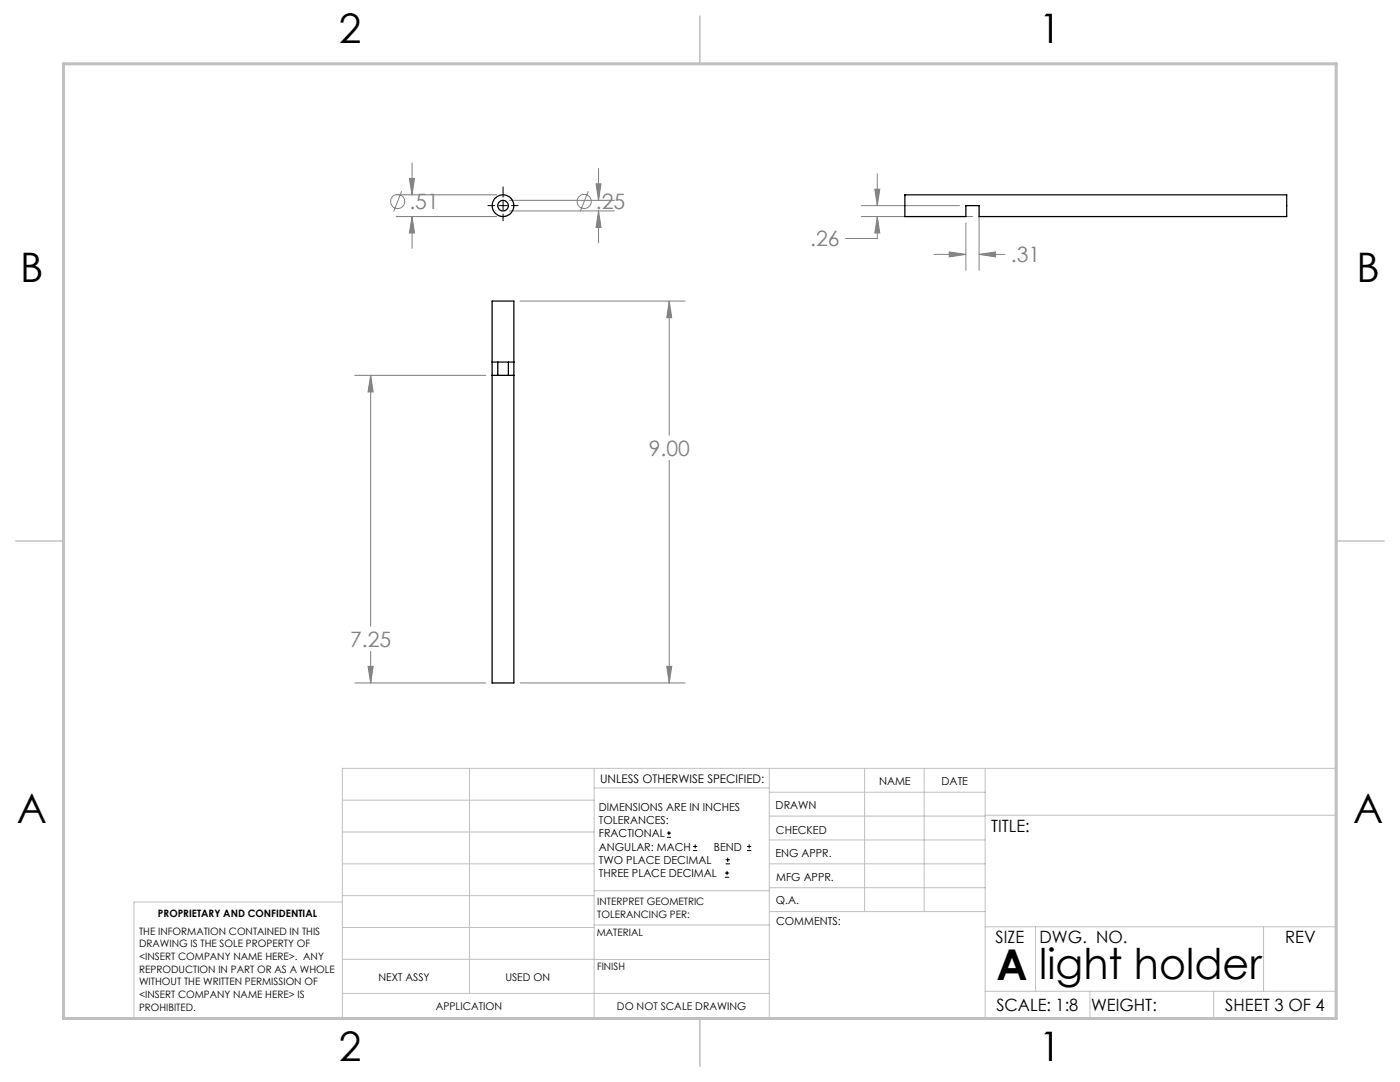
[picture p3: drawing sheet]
<svg xmlns="http://www.w3.org/2000/svg" width="279mm" height="216mm" viewBox="0 0 279 216" stroke-linecap="round" stroke-linejoin="round" font-family="sans-serif">
<g fill="none" stroke="#808080" stroke-width=".2">
<path d="M79.1 38.9h20M80.2 38.2l-1.6 4M81.7 35.6h1l-.5 3.3zM82.2 32.5v6.4M101.7 40h20.9M117.4 38.2l-1.6 4M119 36.7h.9l-.4 3.3zM119.5 33.6v6.4M174.6 37.7h1l-.5 3.3zM175.1 34.7v6.3M79.1 43.2h20M82.2 43.2l.5 3.3h-1z"/>
<path d="M82.2 43.2v6.4M101.7 42.1h20.9M119.5 42.1l.4 3.3h-.9zM119.5 42.1v6.3M171.9 43.2h22.2M171.9 41h19.6M175.1 43.2l.5 3.3h-1zM175.1 43.2v4.4h-6.4M186.4 50.8h6.4M189.4 50.3l3.4 .5-3.4 .5zM192.8 44.5v9.4M195.4 50.8l3.3-.5v1z"/>
<path d="M195.4 43.4v10.5M195.4 50.8h5.2M70.8 74.9h26.1M74 74.9l.5 3.3h-1.1zM74 74.9v50.1M103.8 60.1h32.9M133.6 60.1l.5 3.3h-1zM133.6 60.1v26.8M133.6 91.9v44.4M70.8 136.3h26.1M73.4 133h1.1l-.5 3.3zM74 130v6.3"/>
<path d="M103.8 136.3h32.9M133.1 133h1l-.5 3.3z"/>
<circle cx="79.4" cy="40.2" r="1.42"/>
<circle cx="116.6" cy="40.2" r="1.42"/>
</g>
<g fill="none" stroke="#000" stroke-width=".2">
<path d="M100.4 37.3v2M97.4 41h1.3M99.6 41h1.6M100.4 40.2v1.7M100.4 42.7v1.4M102.1 41h1.3M133.1 167.1h.8M133.1 166.2h.8M133.5 165.8v.9M138.3 169.7h.8M138.3 168.9h.8M138.7 168.5v.8"/>
<path d="M144.7 175h.8M144.7 174.2h.8M144.8 172.4h.9M144.8 171.6h.9M145.1 173.8v.8M145.2 171.1v.9M149.1 169.7h.8M149.1 168.9h.8M149.5 168.5v.8"/>
</g>
<g fill="none" stroke="#c0c0c0" stroke-width=".2">
<path d="M68.3 159.7h50.3M93.7 153.3v44.9M118.6 153.3v49.9M118.6 157.2h34.9M153.5 153.3v49.9M153.5 158.1h43.1M172.5 153.3v28.6M184.4 153.3v28.6M196.6 153.3v49.9M68.3 180h-41.6v23.2h240v-49.9h-198.4v49.9M68.3 178.7h50.3M68.3 172.4h50.3"/>
<path d="M68.3 166h50.3M118.6 177.7h35M153.5 167.6h43.1M153.5 162.8h43.1M153.5 172.4h43.1M153.5 177.1h43.1M196.6 162.7h70.1M68.3 198.2h85.2M68.3 191.4l85.2 .1M68.3 185.1h50.3M118.6 184.6h35M153.6 181.9h43"/>
<path d="M196.6 197.8h70.1M196.6 184.9h70.1M206.7 184.9v12.9M217.5 197.8v5.4M242.2 197.8v5.4M252.2 184.9v12.9"/>
</g>
<path d="M139.7 3.2v9.5M3.1 107.9h9.6M266.7 107.9h9.5M139.7 203.2v9.6" fill="none" stroke="#c0c0c0" stroke-width=".3"/>
<path d="M12.7 12.7h254v190.5h-254z" fill="none" stroke="#c0c0c0" stroke-width=".6"/>
<path d="M119 36.7h.9l-.4 3.3zM119.5 42.1l.4 3.3h-.9zM81.7 35.6h1l-.5 3.3zM82.2 43.2l.5 3.3h-1zM133.6 60.1l.5 3.3h-1zM133.1 133h1l-.5 3.3zM74 74.9l.5 3.3h-1.1zM73.4 133h1.1l-.5 3.3zM174.6 37.7h1l-.5 3.3zM175.1 43.2l.5 3.3h-1zM189.4 50.3l3.4 .5-3.4 .5zM195.4 50.8l3.3-.5v1z" fill="#808080"/>
<g fill="none" stroke="#000" stroke-width=".25">
<path d="M180.6 38.9h76.2v4.3h-61.4v-2.2h-2.6v2.2h-12.2zM98.2 60.1h4.4v76.2h-4.4zM98.2 72.2h4.4M98.2 74.9h4.4M99.3 72.2v2.7M101.5 72.2v2.7"/>
<circle cx="100.4" cy="41" r="1.07"/>
<circle cx="100.4" cy="41" r="2.16"/>
</g>
<g font-size="8.5">
<text x="198.9" y="195.5">A</text>
<text x="207.4" y="195.4">light holder</text>
</g>
<g font-size="8.1">
<text x="67.6" y="8.5">2</text>
<text x="207.3" y="8.5">1</text>
<text x="4" y="56.2">B</text>
<text x="270.7" y="56.2">B</text>
<text x="3.3" y="164.1">A</text>
<text x="270" y="164.1">A</text>
<text x="67.6" y="211.7">2</text>
<text x="207.3" y="211.7">1</text>
</g>
<g font-size="4.2" fill="#808080">
<text x="81.7" y="41.7">.51</text>
<text x="118.9" y="41.7">.25</text>
<text x="161.7" y="49.2">.26</text>
<text x="201.7" y="52.3">.31</text>
<text x="129.5" y="90.9">9.00</text>
<text x="69.9" y="129.1">7.25</text>
</g>
<g font-size="3.4">
<text x="197.8" y="166">TITLE:</text>
<text x="198.7" y="188.1">SIZE</text>
<text x="207.5" y="188.1">DWG. NO.</text>
<text x="256.5" y="188.2">REV</text>
<text x="198.8" y="201.7">SCALE: 1:8</text>
<text x="217.7" y="201.8">WEIGHT:</text>
<text x="244.5" y="201.7">SHEET 3 OF 4</text>
</g>
<text font-size="2.4" x="119.8" y="156.2">UNLESS OTHERWISE SPECIFIED:</text>
<g font-size="2.2">
<text x="119.5" y="161.8">DIMENSIONS ARE IN INCHES</text>
<text x="154.8" y="161.4">DRAWN</text>
<text x="175.4" y="156.6">NAME</text>
<text x="187.9" y="156.7">DATE</text>
<text x="119.5" y="164.4">TOLERANCES:</text>
<text x="119.5" y="167.1">FRACTIONAL</text>
<text x="154.9" y="166.3">CHECKED</text>
<text x="119.5" y="169.7">ANGULAR: MACH</text>
<text x="119.5" y="172.4">TWO PLACE DECIMAL</text>
<text x="142.5" y="169.7">BEND</text>
<text x="154.8" y="171">ENG APPR.</text>
<text x="119.5" y="175">THREE PLACE DECIMAL</text>
<text x="154.9" y="175.7">MFG APPR.</text>
<text x="154.9" y="180.4">Q.A.</text>
<text x="154.9" y="184.6">COMMENTS:</text>
</g>
<g font-size="2.1">
<text x="75.5" y="195.7">NEXT ASSY</text>
<text x="100.9" y="195.7">USED ON</text>
<text x="86.9" y="201.5">APPLICATION</text>
<text x="123.1" y="201.6">DO NOT SCALE DRAWING</text>
</g>
<g font-size="2">
<text x="31.5" y="182.9">PROPRIETARY AND CONFIDENTIAL</text>
<text x="119.2" y="180.6">INTERPRET GEOMETRIC</text>
<text x="119.2" y="183.1">TOLERANCING PER:</text>
<text x="27.8" y="186.5">THE INFORMATION CONTAINED IN THIS</text>
<text x="27.8" y="189">DRAWING IS THE SOLE PROPERTY OF</text>
<text x="27.8" y="191.6">&lt;INSERT COMPANY NAME HERE&gt;. ANY</text>
<text x="119.1" y="186.7">MATERIAL</text>
<text x="27.8" y="194.1">REPRODUCTION IN PART OR AS A WHOLE</text>
<text x="27.8" y="196.6">WITHOUT THE WRITTEN PERMISSION OF</text>
<text x="119.1" y="193.5">FINISH</text>
<text x="27.8" y="199.1">&lt;INSERT COMPANY NAME HERE&gt; IS</text>
<text x="27.8" y="201.7">PROHIBITED.</text>
</g>
</svg>
